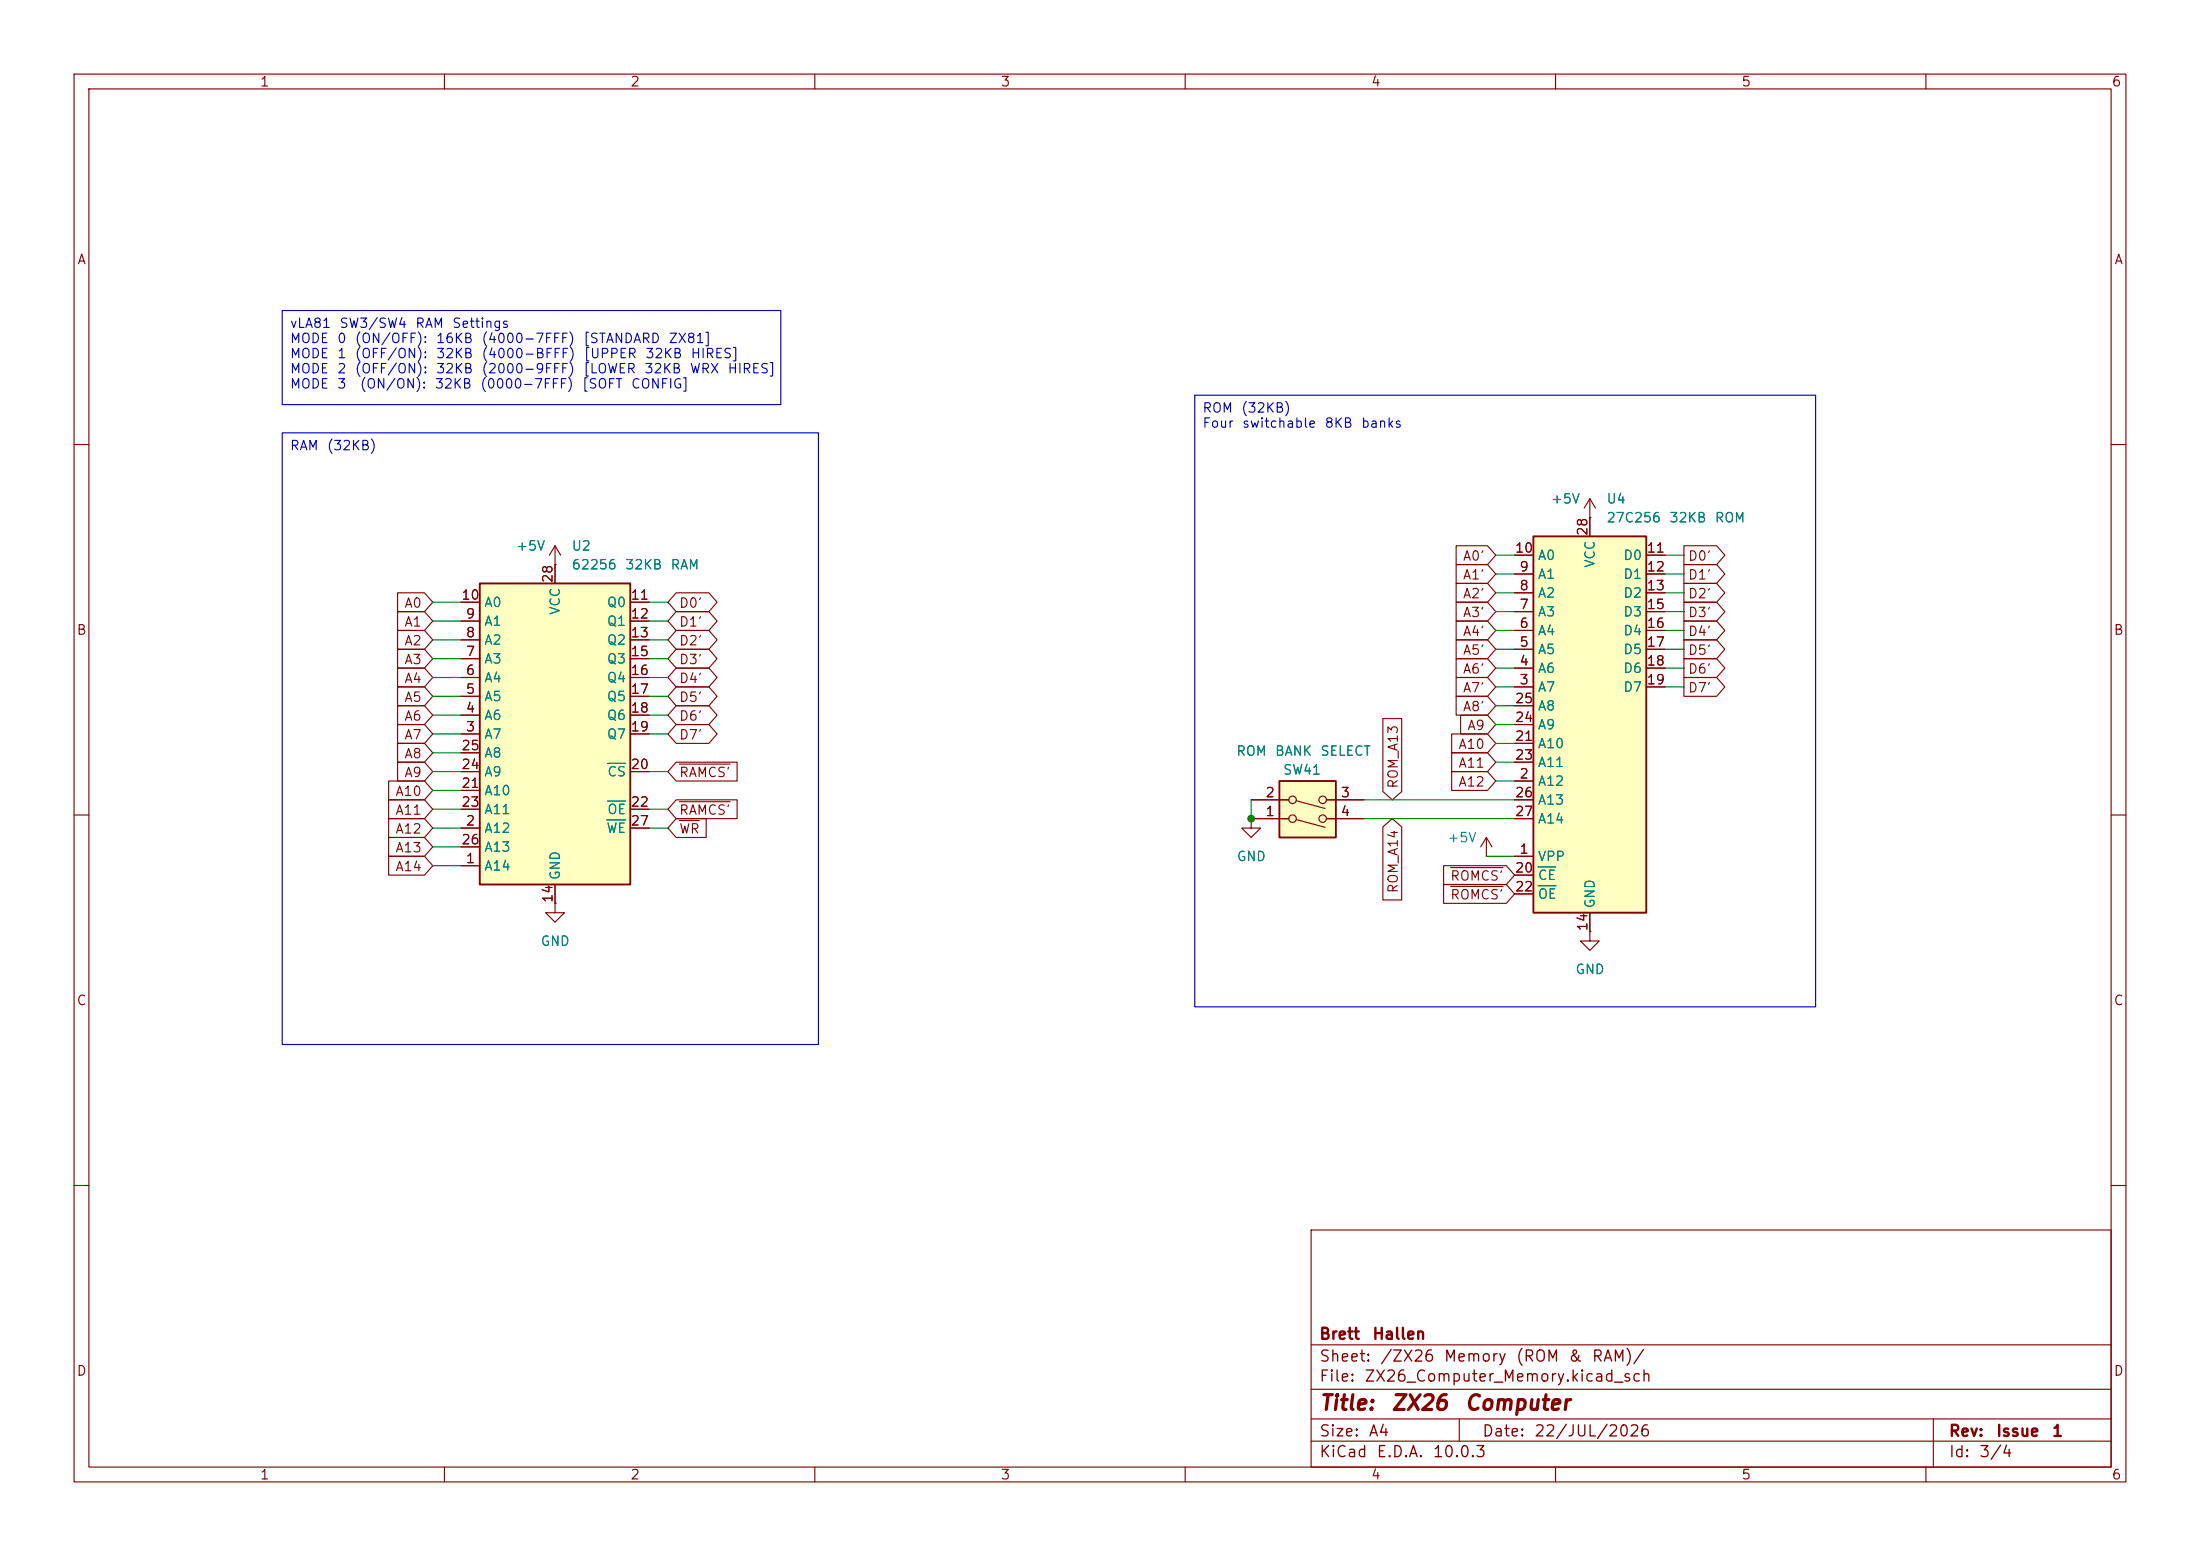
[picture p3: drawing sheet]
(kicad_sch
 (version 20260306)
 (generator "eeschema")
 (generator_version "10.0")
 (paper "A4")
 (title_block
  (title "ZX26 Computer")
  (date "22/JUL/2026")
  (rev "Issue 1")
  (company "Brett Hallen"))
 (lib_symbols
  (symbol "Memory_EPROM:27C256" (exclude_from_sim no) (in_bom yes) (on_board yes)
   (in_pos_files yes)
   (duplicate_pin_numbers_are_jumpers no)
   (property "Reference" "U" (at -7.62 26.67 0) (show_name no) (do_not_autoplace no) (effects (font (size 1.27 1.27))))
   (property "Value" "27C256" (at 2.54 -26.67 0) (show_name no) (do_not_autoplace no) (effects (font (size 1.27 1.27)) (justify left)))
   (property "Footprint" "Package_DIP:DIP-28_W15.24mm" (at 0 0 0) (show_name no) (do_not_autoplace no) (hide yes) (effects (font (size 1.27 1.27))))
   (property "Datasheet" "http://ww1.microchip.com/downloads/en/DeviceDoc/doc0014.pdf" (at 0 0 0) (show_name no) (do_not_autoplace no) (hide yes) (effects (font (size 1.27 1.27))))
   (property "Description" "OTP EPROM 256 KiBit" (at 0 0 0) (show_name no) (do_not_autoplace no) (hide yes) (effects (font (size 1.27 1.27))))
   (symbol "27C256_1_1"
    (rectangle (start -7.62 25.4) (end 7.62 -25.4) (stroke (width 0.254) (type default)) (fill (type background)))
    (pin input line (at -10.16 -17.78 0) (length 2.54) (name "VPP" (effects (font (size 1.27 1.27)))) (number "1" (effects (font (size 1.27 1.27)))))
    (pin input line (at -10.16 -7.62 0) (length 2.54) (name "A12" (effects (font (size 1.27 1.27)))) (number "2" (effects (font (size 1.27 1.27)))))
    (pin input line (at -10.16 5.08 0) (length 2.54) (name "A7" (effects (font (size 1.27 1.27)))) (number "3" (effects (font (size 1.27 1.27)))))
    (pin input line (at -10.16 7.62 0) (length 2.54) (name "A6" (effects (font (size 1.27 1.27)))) (number "4" (effects (font (size 1.27 1.27)))))
    (pin input line (at -10.16 10.16 0) (length 2.54) (name "A5" (effects (font (size 1.27 1.27)))) (number "5" (effects (font (size 1.27 1.27)))))
    (pin input line (at -10.16 12.7 0) (length 2.54) (name "A4" (effects (font (size 1.27 1.27)))) (number "6" (effects (font (size 1.27 1.27)))))
    (pin input line (at -10.16 15.24 0) (length 2.54) (name "A3" (effects (font (size 1.27 1.27)))) (number "7" (effects (font (size 1.27 1.27)))))
    (pin input line (at -10.16 17.78 0) (length 2.54) (name "A2" (effects (font (size 1.27 1.27)))) (number "8" (effects (font (size 1.27 1.27)))))
    (pin input line (at -10.16 20.32 0) (length 2.54) (name "A1" (effects (font (size 1.27 1.27)))) (number "9" (effects (font (size 1.27 1.27)))))
    (pin input line (at -10.16 22.86 0) (length 2.54) (name "A0" (effects (font (size 1.27 1.27)))) (number "10" (effects (font (size 1.27 1.27)))))
    (pin tri_state line (at 10.16 22.86 180) (length 2.54) (name "D0" (effects (font (size 1.27 1.27)))) (number "11" (effects (font (size 1.27 1.27)))))
    (pin tri_state line (at 10.16 20.32 180) (length 2.54) (name "D1" (effects (font (size 1.27 1.27)))) (number "12" (effects (font (size 1.27 1.27)))))
    (pin tri_state line (at 10.16 17.78 180) (length 2.54) (name "D2" (effects (font (size 1.27 1.27)))) (number "13" (effects (font (size 1.27 1.27)))))
    (pin power_in line (at 0 -27.94 90) (length 2.54) (name "GND" (effects (font (size 1.27 1.27)))) (number "14" (effects (font (size 1.27 1.27)))))
    (pin tri_state line (at 10.16 15.24 180) (length 2.54) (name "D3" (effects (font (size 1.27 1.27)))) (number "15" (effects (font (size 1.27 1.27)))))
    (pin tri_state line (at 10.16 12.7 180) (length 2.54) (name "D4" (effects (font (size 1.27 1.27)))) (number "16" (effects (font (size 1.27 1.27)))))
    (pin tri_state line (at 10.16 10.16 180) (length 2.54) (name "D5" (effects (font (size 1.27 1.27)))) (number "17" (effects (font (size 1.27 1.27)))))
    (pin tri_state line (at 10.16 7.62 180) (length 2.54) (name "D6" (effects (font (size 1.27 1.27)))) (number "18" (effects (font (size 1.27 1.27)))))
    (pin tri_state line (at 10.16 5.08 180) (length 2.54) (name "D7" (effects (font (size 1.27 1.27)))) (number "19" (effects (font (size 1.27 1.27)))))
    (pin input line (at -10.16 -20.32 0) (length 2.54) (name "~{CE}" (effects (font (size 1.27 1.27)))) (number "20" (effects (font (size 1.27 1.27)))))
    (pin input line (at -10.16 -2.54 0) (length 2.54) (name "A10" (effects (font (size 1.27 1.27)))) (number "21" (effects (font (size 1.27 1.27)))))
    (pin input line (at -10.16 -22.86 0) (length 2.54) (name "~{OE}" (effects (font (size 1.27 1.27)))) (number "22" (effects (font (size 1.27 1.27)))))
    (pin input line (at -10.16 -5.08 0) (length 2.54) (name "A11" (effects (font (size 1.27 1.27)))) (number "23" (effects (font (size 1.27 1.27)))))
    (pin input line (at -10.16 0 0) (length 2.54) (name "A9" (effects (font (size 1.27 1.27)))) (number "24" (effects (font (size 1.27 1.27)))))
    (pin input line (at -10.16 2.54 0) (length 2.54) (name "A8" (effects (font (size 1.27 1.27)))) (number "25" (effects (font (size 1.27 1.27)))))
    (pin input line (at -10.16 -10.16 0) (length 2.54) (name "A13" (effects (font (size 1.27 1.27)))) (number "26" (effects (font (size 1.27 1.27)))))
    (pin input line (at -10.16 -12.7 0) (length 2.54) (name "A14" (effects (font (size 1.27 1.27)))) (number "27" (effects (font (size 1.27 1.27)))))
    (pin power_in line (at 0 27.94 270) (length 2.54) (name "VCC" (effects (font (size 1.27 1.27)))) (number "28" (effects (font (size 1.27 1.27))))))
   (embedded_fonts no))
  (symbol "Memory_RAM:HM62256BLP" (exclude_from_sim no) (in_bom yes) (on_board yes)
   (in_pos_files yes)
   (duplicate_pin_numbers_are_jumpers no)
   (property "Reference" "U" (at -10.16 20.955 0) (show_name no) (do_not_autoplace no) (effects (font (size 1.27 1.27)) (justify left bottom)))
   (property "Value" "HM62256BLP" (at 2.54 20.955 0) (show_name no) (do_not_autoplace no) (effects (font (size 1.27 1.27)) (justify left bottom)))
   (property "Footprint" "Package_DIP:DIP-28_W15.24mm" (at 0 -2.54 0) (show_name no) (do_not_autoplace no) (hide yes) (effects (font (size 1.27 1.27))))
   (property "Datasheet" "https://web.mit.edu/6.115/www/document/62256.pdf" (at 0 -2.54 0) (show_name no) (do_not_autoplace no) (hide yes) (effects (font (size 1.27 1.27))))
   (property "Description" "32,768-word × 8-bit High Speed CMOS Static RAM, 70ns, DIP-28" (at 0 0 0) (show_name no) (do_not_autoplace no) (hide yes) (effects (font (size 1.27 1.27))))
   (symbol "HM62256BLP_0_0"
    (pin power_in line (at 0 -22.86 90) (length 2.54) (name "GND" (effects (font (size 1.27 1.27)))) (number "14" (effects (font (size 1.27 1.27)))))
    (pin power_in line (at 0 22.86 270) (length 2.54) (name "VCC" (effects (font (size 1.27 1.27)))) (number "28" (effects (font (size 1.27 1.27))))))
   (symbol "HM62256BLP_0_1"
    (rectangle (start -10.16 20.32) (end 10.16 -20.32) (stroke (width 0.254) (type default)) (fill (type background))))
   (symbol "HM62256BLP_1_1"
    (pin input line (at -12.7 -17.78 0) (length 2.54) (name "A14" (effects (font (size 1.27 1.27)))) (number "1" (effects (font (size 1.27 1.27)))))
    (pin input line (at -12.7 -12.7 0) (length 2.54) (name "A12" (effects (font (size 1.27 1.27)))) (number "2" (effects (font (size 1.27 1.27)))))
    (pin input line (at -12.7 0 0) (length 2.54) (name "A7" (effects (font (size 1.27 1.27)))) (number "3" (effects (font (size 1.27 1.27)))))
    (pin input line (at -12.7 2.54 0) (length 2.54) (name "A6" (effects (font (size 1.27 1.27)))) (number "4" (effects (font (size 1.27 1.27)))))
    (pin input line (at -12.7 5.08 0) (length 2.54) (name "A5" (effects (font (size 1.27 1.27)))) (number "5" (effects (font (size 1.27 1.27)))))
    (pin input line (at -12.7 7.62 0) (length 2.54) (name "A4" (effects (font (size 1.27 1.27)))) (number "6" (effects (font (size 1.27 1.27)))))
    (pin input line (at -12.7 10.16 0) (length 2.54) (name "A3" (effects (font (size 1.27 1.27)))) (number "7" (effects (font (size 1.27 1.27)))))
    (pin input line (at -12.7 12.7 0) (length 2.54) (name "A2" (effects (font (size 1.27 1.27)))) (number "8" (effects (font (size 1.27 1.27)))))
    (pin input line (at -12.7 15.24 0) (length 2.54) (name "A1" (effects (font (size 1.27 1.27)))) (number "9" (effects (font (size 1.27 1.27)))))
    (pin input line (at -12.7 17.78 0) (length 2.54) (name "A0" (effects (font (size 1.27 1.27)))) (number "10" (effects (font (size 1.27 1.27)))))
    (pin tri_state line (at 12.7 17.78 180) (length 2.54) (name "Q0" (effects (font (size 1.27 1.27)))) (number "11" (effects (font (size 1.27 1.27)))))
    (pin tri_state line (at 12.7 15.24 180) (length 2.54) (name "Q1" (effects (font (size 1.27 1.27)))) (number "12" (effects (font (size 1.27 1.27)))))
    (pin tri_state line (at 12.7 12.7 180) (length 2.54) (name "Q2" (effects (font (size 1.27 1.27)))) (number "13" (effects (font (size 1.27 1.27)))))
    (pin tri_state line (at 12.7 10.16 180) (length 2.54) (name "Q3" (effects (font (size 1.27 1.27)))) (number "15" (effects (font (size 1.27 1.27)))))
    (pin tri_state line (at 12.7 7.62 180) (length 2.54) (name "Q4" (effects (font (size 1.27 1.27)))) (number "16" (effects (font (size 1.27 1.27)))))
    (pin tri_state line (at 12.7 5.08 180) (length 2.54) (name "Q5" (effects (font (size 1.27 1.27)))) (number "17" (effects (font (size 1.27 1.27)))))
    (pin tri_state line (at 12.7 2.54 180) (length 2.54) (name "Q6" (effects (font (size 1.27 1.27)))) (number "18" (effects (font (size 1.27 1.27)))))
    (pin tri_state line (at 12.7 0 180) (length 2.54) (name "Q7" (effects (font (size 1.27 1.27)))) (number "19" (effects (font (size 1.27 1.27)))))
    (pin input line (at 12.7 -5.08 180) (length 2.54) (name "~{CS}" (effects (font (size 1.27 1.27)))) (number "20" (effects (font (size 1.27 1.27)))))
    (pin input line (at -12.7 -7.62 0) (length 2.54) (name "A10" (effects (font (size 1.27 1.27)))) (number "21" (effects (font (size 1.27 1.27)))))
    (pin input line (at 12.7 -10.16 180) (length 2.54) (name "~{OE}" (effects (font (size 1.27 1.27)))) (number "22" (effects (font (size 1.27 1.27)))))
    (pin input line (at -12.7 -10.16 0) (length 2.54) (name "A11" (effects (font (size 1.27 1.27)))) (number "23" (effects (font (size 1.27 1.27)))))
    (pin input line (at -12.7 -5.08 0) (length 2.54) (name "A9" (effects (font (size 1.27 1.27)))) (number "24" (effects (font (size 1.27 1.27)))))
    (pin input line (at -12.7 -2.54 0) (length 2.54) (name "A8" (effects (font (size 1.27 1.27)))) (number "25" (effects (font (size 1.27 1.27)))))
    (pin input line (at -12.7 -15.24 0) (length 2.54) (name "A13" (effects (font (size 1.27 1.27)))) (number "26" (effects (font (size 1.27 1.27)))))
    (pin input line (at 12.7 -12.7 180) (length 2.54) (name "~{WE}" (effects (font (size 1.27 1.27)))) (number "27" (effects (font (size 1.27 1.27))))))
   (embedded_fonts no))
  (symbol "Switch:SW_DIP_x02"
   (pin_names
    (offset 0) (hide yes)) (exclude_from_sim no) (in_bom yes) (on_board yes)
   (in_pos_files yes)
   (duplicate_pin_numbers_are_jumpers no)
   (property "Reference" "SW" (at 0 6.35 0) (show_name no) (do_not_autoplace no) (effects (font (size 1.27 1.27))))
   (property "Value" "SW_DIP_x02" (at 0 -3.81 0) (show_name no) (do_not_autoplace no) (effects (font (size 1.27 1.27))))
   (property "Footprint" "" (at 0 0 0) (show_name no) (do_not_autoplace no) (hide yes) (effects (font (size 1.27 1.27))))
   (property "Datasheet" "" (at 0 0 0) (show_name no) (do_not_autoplace no) (hide yes) (effects (font (size 1.27 1.27))))
   (property "Description" "2x DIP Switch, Single Pole Single Throw (SPST) switch, small symbol" (at 0 0 0) (show_name no) (do_not_autoplace no) (hide yes) (effects (font (size 1.27 1.27))))
   (symbol "SW_DIP_x02_0_0"
    (circle (center -2.032 2.54) (radius 0.508) (stroke (width 0) (type default)) (fill (type none)))
    (circle (center -2.032 0) (radius 0.508) (stroke (width 0) (type default)) (fill (type none)))
    (polyline (pts (xy -1.524 2.667) (xy 2.3622 3.7084)) (stroke (width 0) (type default)) (fill (type none)))
    (polyline (pts (xy -1.524 0.127) (xy 2.3622 1.1684)) (stroke (width 0) (type default)) (fill (type none)))
    (circle (center 2.032 2.54) (radius 0.508) (stroke (width 0) (type default)) (fill (type none)))
    (circle (center 2.032 0) (radius 0.508) (stroke (width 0) (type default)) (fill (type none))))
   (symbol "SW_DIP_x02_0_1"
    (rectangle (start -3.81 5.08) (end 3.81 -2.54) (stroke (width 0.254) (type default)) (fill (type background))))
   (symbol "SW_DIP_x02_1_1"
    (pin passive line (at -7.62 2.54 0) (length 5.08) (name "" (effects (font (size 1.27 1.27)))) (number "1" (effects (font (size 1.27 1.27)))))
    (pin passive line (at -7.62 0 0) (length 5.08) (name "" (effects (font (size 1.27 1.27)))) (number "2" (effects (font (size 1.27 1.27)))))
    (pin passive line (at 7.62 0 180) (length 5.08) (name "" (effects (font (size 1.27 1.27)))) (number "3" (effects (font (size 1.27 1.27)))))
    (pin passive line (at 7.62 2.54 180) (length 5.08) (name "" (effects (font (size 1.27 1.27)))) (number "4" (effects (font (size 1.27 1.27))))))
   (embedded_fonts no))
  (symbol "power:+5V"
   (power global)
   (pin_numbers (hide yes))
   (pin_names
    (offset 0) (hide yes)) (exclude_from_sim no) (in_bom yes) (on_board yes)
   (in_pos_files yes)
   (duplicate_pin_numbers_are_jumpers no)
   (property "Reference" "#PWR" (at 0 -3.81 0) (show_name no) (do_not_autoplace no) (hide yes) (effects (font (size 1.27 1.27))))
   (property "Value" "+5V" (at 0 3.556 0) (show_name no) (do_not_autoplace no) (effects (font (size 1.27 1.27))))
   (property "Footprint" "" (at 0 0 0) (show_name no) (do_not_autoplace no) (hide yes) (effects (font (size 1.27 1.27))))
   (property "Datasheet" "" (at 0 0 0) (show_name no) (do_not_autoplace no) (hide yes) (effects (font (size 1.27 1.27))))
   (property "Description" "Power symbol creates a global label with name \"+5V\"" (at 0 0 0) (show_name no) (do_not_autoplace no) (hide yes) (effects (font (size 1.27 1.27))))
   (symbol "+5V_0_1"
    (polyline (pts (xy -0.762 1.27) (xy 0 2.54)) (stroke (width 0) (type default)) (fill (type none)))
    (polyline (pts (xy 0 2.54) (xy 0.762 1.27)) (stroke (width 0) (type default)) (fill (type none)))
    (polyline (pts (xy 0 0) (xy 0 2.54)) (stroke (width 0) (type default)) (fill (type none))))
   (symbol "+5V_1_1"
    (pin power_in line (at 0 0 90) (length 0) (name "" (effects (font (size 1.27 1.27)))) (number "1" (effects (font (size 1.27 1.27))))))
   (embedded_fonts no))
  (symbol "power:GND"
   (power global)
   (pin_numbers (hide yes))
   (pin_names
    (offset 0) (hide yes)) (exclude_from_sim no) (in_bom yes) (on_board yes)
   (in_pos_files yes)
   (duplicate_pin_numbers_are_jumpers no)
   (property "Reference" "#PWR" (at 0 -6.35 0) (show_name no) (do_not_autoplace no) (hide yes) (effects (font (size 1.27 1.27))))
   (property "Value" "GND" (at 0 -3.81 0) (show_name no) (do_not_autoplace no) (effects (font (size 1.27 1.27))))
   (property "Footprint" "" (at 0 0 0) (show_name no) (do_not_autoplace no) (hide yes) (effects (font (size 1.27 1.27))))
   (property "Datasheet" "" (at 0 0 0) (show_name no) (do_not_autoplace no) (hide yes) (effects (font (size 1.27 1.27))))
   (property "Description" "Power symbol creates a global label with name \"GND\" , ground" (at 0 0 0) (show_name no) (do_not_autoplace no) (hide yes) (effects (font (size 1.27 1.27))))
   (symbol "GND_0_1"
    (polyline (pts (xy 0 0) (xy 0 -1.27) (xy 1.27 -1.27) (xy 0 -2.54) (xy -1.27 -1.27) (xy 0 -1.27)) (stroke (width 0) (type default)) (fill (type none))))
   (symbol "GND_1_1"
    (pin power_in line (at 0 0 270) (length 0) (name "" (effects (font (size 1.27 1.27)))) (number "1" (effects (font (size 1.27 1.27))))))
   (embedded_fonts no)))
 (text_box "RAM (32KB)"
  (exclude_from_sim no)
  (at 38.1 58.42 0)
  (size 72.39 82.55)
  (margins 0.9525 0.9525 0.9525 0.9525)
  (stroke (width 0) (type solid))
  (fill (type none))
  (effects (font (size 1.27 1.27)) (justify left top)))
 (text_box "ROM (32KB)\nFour switchable 8KB banks"
  (exclude_from_sim no)
  (at 161.29 53.34 0)
  (size 83.82 82.55)
  (margins 0.9525 0.9525 0.9525 0.9525)
  (stroke (width 0) (type solid))
  (fill (type none))
  (effects (font (size 1.27 1.27)) (justify left top)))
 (text_box "vLA81 SW3/SW4 RAM Settings\nMODE 0 (ON/OFF): 16KB (4000-7FFF) [STANDARD ZX81]\nMODE 1 (OFF/ON): 32KB (4000-BFFF) [UPPER 32KB HIRES]\nMODE 2 (OFF/ON): 32KB (2000-9FFF) [LOWER 32KB WRX HIRES]\nMODE 3  (ON/ON): 32KB (0000-7FFF) [SOFT CONFIG]"
  (exclude_from_sim no)
  (at 38.1 41.91 0)
  (size 67.31 12.7)
  (margins 0.9525 0.9525 0.9525 0.9525)
  (stroke (width 0) (type solid))
  (fill (type none))
  (effects (font (size 1.27 1.27)) (justify left top)))
 (junction
  (at 168.91 110.49)
  (diameter 0)
  (color 0 0 0 0))
 (wire
  (pts (xy 58.42 99.06) (xy 62.23 99.06))
  (stroke (width 0) (type default)))
 (wire
  (pts (xy 227.33 85.09) (xy 224.79 85.09))
  (stroke (width 0) (type default)))
 (wire
  (pts (xy 201.93 87.63) (xy 204.47 87.63))
  (stroke (width 0) (type default)))
 (wire
  (pts (xy 90.17 109.22) (xy 87.63 109.22))
  (stroke (width 0) (type default)))
 (wire
  (pts (xy 227.33 92.71) (xy 224.79 92.71))
  (stroke (width 0) (type default)))
 (wire
  (pts (xy 201.93 74.93) (xy 204.47 74.93))
  (stroke (width 0) (type default)))
 (wire
  (pts (xy 201.93 90.17) (xy 204.47 90.17))
  (stroke (width 0) (type default)))
 (wire
  (pts (xy 90.17 99.06) (xy 87.63 99.06))
  (stroke (width 0) (type default)))
 (wire
  (pts (xy 58.42 116.84) (xy 62.23 116.84))
  (stroke (width 0) (type default)))
 (wire
  (pts (xy 90.17 88.9) (xy 87.63 88.9))
  (stroke (width 0) (type default)))
 (wire
  (pts (xy 58.42 96.52) (xy 62.23 96.52))
  (stroke (width 0) (type default)))
 (wire
  (pts (xy 58.42 91.44) (xy 62.23 91.44))
  (stroke (width 0) (type default)))
 (wire
  (pts (xy 58.42 86.36) (xy 62.23 86.36))
  (stroke (width 0) (type default)))
 (wire
  (pts (xy 90.17 104.14) (xy 87.63 104.14))
  (stroke (width 0) (type default)))
 (wire
  (pts (xy 201.93 77.47) (xy 204.47 77.47))
  (stroke (width 0) (type default)))
 (wire
  (pts (xy 227.33 82.55) (xy 224.79 82.55))
  (stroke (width 0) (type default)))
 (wire
  (pts (xy 184.15 107.95) (xy 204.47 107.95))
  (stroke (width 0) (type default)))
 (wire
  (pts (xy 227.33 74.93) (xy 224.79 74.93))
  (stroke (width 0) (type default)))
 (wire
  (pts (xy 90.17 93.98) (xy 87.63 93.98))
  (stroke (width 0) (type default)))
 (wire
  (pts (xy 58.42 93.98) (xy 62.23 93.98))
  (stroke (width 0) (type default)))
 (wire
  (pts (xy 201.93 95.25) (xy 204.47 95.25))
  (stroke (width 0) (type default)))
 (wire
  (pts (xy 90.17 91.44) (xy 87.63 91.44))
  (stroke (width 0) (type default)))
 (wire
  (pts (xy 201.93 102.87) (xy 204.47 102.87))
  (stroke (width 0) (type default)))
 (wire
  (pts (xy 201.93 92.71) (xy 204.47 92.71))
  (stroke (width 0) (type default)))
 (wire
  (pts (xy 201.93 82.55) (xy 204.47 82.55))
  (stroke (width 0) (type default)))
 (wire
  (pts (xy 200.66 115.57) (xy 204.47 115.57))
  (stroke (width 0) (type default)))
 (wire
  (pts (xy 58.42 101.6) (xy 62.23 101.6))
  (stroke (width 0) (type default)))
 (wire
  (pts (xy 58.42 114.3) (xy 62.23 114.3))
  (stroke (width 0) (type default)))
 (wire
  (pts (xy 201.93 100.33) (xy 204.47 100.33))
  (stroke (width 0) (type default)))
 (wire
  (pts (xy 58.42 83.82) (xy 62.23 83.82))
  (stroke (width 0) (type default)))
 (wire
  (pts (xy 58.42 106.68) (xy 62.23 106.68))
  (stroke (width 0) (type default)))
 (wire
  (pts (xy 201.93 97.79) (xy 204.47 97.79))
  (stroke (width 0) (type default)))
 (wire
  (pts (xy 58.42 111.76) (xy 62.23 111.76))
  (stroke (width 0) (type default)))
 (wire
  (pts (xy 184.15 110.49) (xy 204.47 110.49))
  (stroke (width 0) (type default)))
 (wire
  (pts (xy 168.91 107.95) (xy 168.91 110.49))
  (stroke (width 0) (type default)))
 (wire
  (pts (xy 201.93 85.09) (xy 204.47 85.09))
  (stroke (width 0) (type default)))
 (wire
  (pts (xy 201.93 105.41) (xy 204.47 105.41))
  (stroke (width 0) (type default)))
 (wire
  (pts (xy 58.42 109.22) (xy 62.23 109.22))
  (stroke (width 0) (type default)))
 (wire
  (pts (xy 201.93 80.01) (xy 204.47 80.01))
  (stroke (width 0) (type default)))
 (wire
  (pts (xy 90.17 81.28) (xy 87.63 81.28))
  (stroke (width 0) (type default)))
 (wire
  (pts (xy 90.17 83.82) (xy 87.63 83.82))
  (stroke (width 0) (type default)))
 (wire
  (pts (xy 90.17 111.76) (xy 87.63 111.76))
  (stroke (width 0) (type default)))
 (wire
  (pts (xy 58.42 81.28) (xy 62.23 81.28))
  (stroke (width 0) (type default)))
 (wire
  (pts (xy 227.33 90.17) (xy 224.79 90.17))
  (stroke (width 0) (type default)))
 (wire
  (pts (xy 58.42 88.9) (xy 62.23 88.9))
  (stroke (width 0) (type default)))
 (wire
  (pts (xy 227.33 80.01) (xy 224.79 80.01))
  (stroke (width 0) (type default)))
 (wire
  (pts (xy 90.17 86.36) (xy 87.63 86.36))
  (stroke (width 0) (type default)))
 (wire
  (pts (xy 90.17 96.52) (xy 87.63 96.52))
  (stroke (width 0) (type default)))
 (wire
  (pts (xy 227.33 87.63) (xy 224.79 87.63))
  (stroke (width 0) (type default)))
 (wire
  (pts (xy 58.42 104.14) (xy 62.23 104.14))
  (stroke (width 0) (type default)))
 (wire
  (pts (xy 227.33 77.47) (xy 224.79 77.47))
  (stroke (width 0) (type default)))
 (global_label "D0'"
  (shape output)
  (at 227.33 74.93 0)
  (fields_autoplaced yes)
  (effects (font (size 1.27 1.27)) (justify left))
  (property "Intersheetrefs" "${INTERSHEET_REFS}" (at 233.3995 74.93 0) (hide yes) (show_name no) (do_not_autoplace no) (effects (font (size 1.27 1.27)) (justify left))))
 (global_label "D1'"
  (shape bidirectional)
  (at 90.17 83.82 0)
  (fields_autoplaced yes)
  (effects (font (size 1.27 1.27)) (justify left))
  (property "Intersheetrefs" "${INTERSHEET_REFS}" (at 97.3508 83.82 0) (hide yes) (show_name no) (do_not_autoplace no) (effects (font (size 1.27 1.27)) (justify left))))
 (global_label "A12"
  (shape input)
  (at 201.93 105.41 180)
  (fields_autoplaced yes)
  (effects (font (size 1.27 1.27)) (justify right))
  (property "Intersheetrefs" "${INTERSHEET_REFS}" (at 195.4372 105.41 0) (hide yes) (show_name no) (do_not_autoplace no) (effects (font (size 1.27 1.27)) (justify right))))
 (global_label "D6'"
  (shape bidirectional)
  (at 90.17 96.52 0)
  (fields_autoplaced yes)
  (effects (font (size 1.27 1.27)) (justify left))
  (property "Intersheetrefs" "${INTERSHEET_REFS}" (at 97.3508 96.52 0) (hide yes) (show_name no) (do_not_autoplace no) (effects (font (size 1.27 1.27)) (justify left))))
 (global_label "A11"
  (shape input)
  (at 58.42 109.22 180)
  (fields_autoplaced yes)
  (effects (font (size 1.27 1.27)) (justify right))
  (property "Intersheetrefs" "${INTERSHEET_REFS}" (at 51.9272 109.22 0) (hide yes) (show_name no) (do_not_autoplace no) (effects (font (size 1.27 1.27)) (justify right))))
 (global_label "A0'"
  (shape input)
  (at 201.93 74.93 180)
  (fields_autoplaced yes)
  (effects (font (size 1.27 1.27)) (justify right))
  (property "Intersheetrefs" "${INTERSHEET_REFS}" (at 196.0419 74.93 0) (hide yes) (show_name no) (do_not_autoplace no) (effects (font (size 1.27 1.27)) (justify right))))
 (global_label "A4"
  (shape input)
  (at 58.42 91.44 180)
  (fields_autoplaced yes)
  (effects (font (size 1.27 1.27)) (justify right))
  (property "Intersheetrefs" "${INTERSHEET_REFS}" (at 53.1367 91.44 0) (hide yes) (show_name no) (do_not_autoplace no) (effects (font (size 1.27 1.27)) (justify right))))
 (global_label "D7'"
  (shape output)
  (at 227.33 92.71 0)
  (fields_autoplaced yes)
  (effects (font (size 1.27 1.27)) (justify left))
  (property "Intersheetrefs" "${INTERSHEET_REFS}" (at 233.3995 92.71 0) (hide yes) (show_name no) (do_not_autoplace no) (effects (font (size 1.27 1.27)) (justify left))))
 (global_label "D5'"
  (shape bidirectional)
  (at 90.17 93.98 0)
  (fields_autoplaced yes)
  (effects (font (size 1.27 1.27)) (justify left))
  (property "Intersheetrefs" "${INTERSHEET_REFS}" (at 97.3508 93.98 0) (hide yes) (show_name no) (do_not_autoplace no) (effects (font (size 1.27 1.27)) (justify left))))
 (global_label "A4'"
  (shape input)
  (at 201.93 85.09 180)
  (fields_autoplaced yes)
  (effects (font (size 1.27 1.27)) (justify right))
  (property "Intersheetrefs" "${INTERSHEET_REFS}" (at 196.0419 85.09 0) (hide yes) (show_name no) (do_not_autoplace no) (effects (font (size 1.27 1.27)) (justify right))))
 (global_label "A12"
  (shape input)
  (at 58.42 111.76 180)
  (fields_autoplaced yes)
  (effects (font (size 1.27 1.27)) (justify right))
  (property "Intersheetrefs" "${INTERSHEET_REFS}" (at 51.9272 111.76 0) (hide yes) (show_name no) (do_not_autoplace no) (effects (font (size 1.27 1.27)) (justify right))))
 (global_label "ROM_A14"
  (shape input)
  (at 187.96 110.49 270)
  (fields_autoplaced yes)
  (effects (font (size 1.27 1.27)) (justify right))
  (property "Intersheetrefs" "${INTERSHEET_REFS}" (at 187.96 122.0023 90) (hide yes) (show_name no) (do_not_autoplace no) (effects (font (size 1.27 1.27)) (justify right))))
 (global_label "~{RAMCS'}"
  (shape input)
  (at 90.17 109.22 0)
  (fields_autoplaced yes)
  (effects (font (size 1.27 1.27)) (justify left))
  (property "Intersheetrefs" "${INTERSHEET_REFS}" (at 100.0495 109.22 0) (hide yes) (show_name no) (do_not_autoplace no) (effects (font (size 1.27 1.27)) (justify left))))
 (global_label "D4'"
  (shape output)
  (at 227.33 85.09 0)
  (fields_autoplaced yes)
  (effects (font (size 1.27 1.27)) (justify left))
  (property "Intersheetrefs" "${INTERSHEET_REFS}" (at 233.3995 85.09 0) (hide yes) (show_name no) (do_not_autoplace no) (effects (font (size 1.27 1.27)) (justify left))))
 (global_label "~{ROMCS'}"
  (shape input)
  (at 204.47 120.65 180)
  (fields_autoplaced yes)
  (effects (font (size 1.27 1.27)) (justify right))
  (property "Intersheetrefs" "${INTERSHEET_REFS}" (at 194.3486 120.65 0) (hide yes) (show_name no) (do_not_autoplace no) (effects (font (size 1.27 1.27)) (justify right))))
 (global_label "D1'"
  (shape output)
  (at 227.33 77.47 0)
  (fields_autoplaced yes)
  (effects (font (size 1.27 1.27)) (justify left))
  (property "Intersheetrefs" "${INTERSHEET_REFS}" (at 233.3995 77.47 0) (hide yes) (show_name no) (do_not_autoplace no) (effects (font (size 1.27 1.27)) (justify left))))
 (global_label "A3'"
  (shape input)
  (at 201.93 82.55 180)
  (fields_autoplaced yes)
  (effects (font (size 1.27 1.27)) (justify right))
  (property "Intersheetrefs" "${INTERSHEET_REFS}" (at 196.0419 82.55 0) (hide yes) (show_name no) (do_not_autoplace no) (effects (font (size 1.27 1.27)) (justify right))))
 (global_label "D5'"
  (shape output)
  (at 227.33 87.63 0)
  (fields_autoplaced yes)
  (effects (font (size 1.27 1.27)) (justify left))
  (property "Intersheetrefs" "${INTERSHEET_REFS}" (at 233.3995 87.63 0) (hide yes) (show_name no) (do_not_autoplace no) (effects (font (size 1.27 1.27)) (justify left))))
 (global_label "~{RAMCS'}"
  (shape input)
  (at 90.17 104.14 0)
  (fields_autoplaced yes)
  (effects (font (size 1.27 1.27)) (justify left))
  (property "Intersheetrefs" "${INTERSHEET_REFS}" (at 100.0495 104.14 0) (hide yes) (show_name no) (do_not_autoplace no) (effects (font (size 1.27 1.27)) (justify left))))
 (global_label "A10"
  (shape input)
  (at 201.93 100.33 180)
  (fields_autoplaced yes)
  (effects (font (size 1.27 1.27)) (justify right))
  (property "Intersheetrefs" "${INTERSHEET_REFS}" (at 195.4372 100.33 0) (hide yes) (show_name no) (do_not_autoplace no) (effects (font (size 1.27 1.27)) (justify right))))
 (global_label "A14"
  (shape input)
  (at 58.42 116.84 180)
  (fields_autoplaced yes)
  (effects (font (size 1.27 1.27)) (justify right))
  (property "Intersheetrefs" "${INTERSHEET_REFS}" (at 51.9272 116.84 0) (hide yes) (show_name no) (do_not_autoplace no) (effects (font (size 1.27 1.27)) (justify right))))
 (global_label "D6'"
  (shape output)
  (at 227.33 90.17 0)
  (fields_autoplaced yes)
  (effects (font (size 1.27 1.27)) (justify left))
  (property "Intersheetrefs" "${INTERSHEET_REFS}" (at 233.3995 90.17 0) (hide yes) (show_name no) (do_not_autoplace no) (effects (font (size 1.27 1.27)) (justify left))))
 (global_label "~{WR}"
  (shape input)
  (at 90.17 111.76 0)
  (fields_autoplaced yes)
  (effects (font (size 1.27 1.27)) (justify left))
  (property "Intersheetrefs" "${INTERSHEET_REFS}" (at 95.8766 111.76 0) (hide yes) (show_name no) (do_not_autoplace no) (effects (font (size 1.27 1.27)) (justify left))))
 (global_label "D0'"
  (shape bidirectional)
  (at 90.17 81.28 0)
  (fields_autoplaced yes)
  (effects (font (size 1.27 1.27)) (justify left))
  (property "Intersheetrefs" "${INTERSHEET_REFS}" (at 97.3508 81.28 0) (hide yes) (show_name no) (do_not_autoplace no) (effects (font (size 1.27 1.27)) (justify left))))
 (global_label "A2"
  (shape input)
  (at 58.42 86.36 180)
  (fields_autoplaced yes)
  (effects (font (size 1.27 1.27)) (justify right))
  (property "Intersheetrefs" "${INTERSHEET_REFS}" (at 53.1367 86.36 0) (hide yes) (show_name no) (do_not_autoplace no) (effects (font (size 1.27 1.27)) (justify right))))
 (global_label "A9"
  (shape input)
  (at 201.93 97.79 180)
  (fields_autoplaced yes)
  (effects (font (size 1.27 1.27)) (justify right))
  (property "Intersheetrefs" "${INTERSHEET_REFS}" (at 196.6467 97.79 0) (hide yes) (show_name no) (do_not_autoplace no) (effects (font (size 1.27 1.27)) (justify right))))
 (global_label "A5"
  (shape input)
  (at 58.42 93.98 180)
  (fields_autoplaced yes)
  (effects (font (size 1.27 1.27)) (justify right))
  (property "Intersheetrefs" "${INTERSHEET_REFS}" (at 53.1367 93.98 0) (hide yes) (show_name no) (do_not_autoplace no) (effects (font (size 1.27 1.27)) (justify right))))
 (global_label "A5'"
  (shape input)
  (at 201.93 87.63 180)
  (fields_autoplaced yes)
  (effects (font (size 1.27 1.27)) (justify right))
  (property "Intersheetrefs" "${INTERSHEET_REFS}" (at 196.0419 87.63 0) (hide yes) (show_name no) (do_not_autoplace no) (effects (font (size 1.27 1.27)) (justify right))))
 (global_label "~{ROMCS'}"
  (shape input)
  (at 204.47 118.11 180)
  (fields_autoplaced yes)
  (effects (font (size 1.27 1.27)) (justify right))
  (property "Intersheetrefs" "${INTERSHEET_REFS}" (at 194.3486 118.11 0) (hide yes) (show_name no) (do_not_autoplace no) (effects (font (size 1.27 1.27)) (justify right))))
 (global_label "D2'"
  (shape output)
  (at 227.33 80.01 0)
  (fields_autoplaced yes)
  (effects (font (size 1.27 1.27)) (justify left))
  (property "Intersheetrefs" "${INTERSHEET_REFS}" (at 233.3995 80.01 0) (hide yes) (show_name no) (do_not_autoplace no) (effects (font (size 1.27 1.27)) (justify left))))
 (global_label "A9"
  (shape input)
  (at 58.42 104.14 180)
  (fields_autoplaced yes)
  (effects (font (size 1.27 1.27)) (justify right))
  (property "Intersheetrefs" "${INTERSHEET_REFS}" (at 53.1367 104.14 0) (hide yes) (show_name no) (do_not_autoplace no) (effects (font (size 1.27 1.27)) (justify right))))
 (global_label "D3'"
  (shape bidirectional)
  (at 90.17 88.9 0)
  (fields_autoplaced yes)
  (effects (font (size 1.27 1.27)) (justify left))
  (property "Intersheetrefs" "${INTERSHEET_REFS}" (at 97.3508 88.9 0) (hide yes) (show_name no) (do_not_autoplace no) (effects (font (size 1.27 1.27)) (justify left))))
 (global_label "A1"
  (shape input)
  (at 58.42 83.82 180)
  (fields_autoplaced yes)
  (effects (font (size 1.27 1.27)) (justify right))
  (property "Intersheetrefs" "${INTERSHEET_REFS}" (at 53.1367 83.82 0) (hide yes) (show_name no) (do_not_autoplace no) (effects (font (size 1.27 1.27)) (justify right))))
 (global_label "A3"
  (shape input)
  (at 58.42 88.9 180)
  (fields_autoplaced yes)
  (effects (font (size 1.27 1.27)) (justify right))
  (property "Intersheetrefs" "${INTERSHEET_REFS}" (at 53.1367 88.9 0) (hide yes) (show_name no) (do_not_autoplace no) (effects (font (size 1.27 1.27)) (justify right))))
 (global_label "A11"
  (shape input)
  (at 201.93 102.87 180)
  (fields_autoplaced yes)
  (effects (font (size 1.27 1.27)) (justify right))
  (property "Intersheetrefs" "${INTERSHEET_REFS}" (at 195.4372 102.87 0) (hide yes) (show_name no) (do_not_autoplace no) (effects (font (size 1.27 1.27)) (justify right))))
 (global_label "A7"
  (shape input)
  (at 58.42 99.06 180)
  (fields_autoplaced yes)
  (effects (font (size 1.27 1.27)) (justify right))
  (property "Intersheetrefs" "${INTERSHEET_REFS}" (at 53.1367 99.06 0) (hide yes) (show_name no) (do_not_autoplace no) (effects (font (size 1.27 1.27)) (justify right))))
 (global_label "A1'"
  (shape input)
  (at 201.93 77.47 180)
  (fields_autoplaced yes)
  (effects (font (size 1.27 1.27)) (justify right))
  (property "Intersheetrefs" "${INTERSHEET_REFS}" (at 196.0419 77.47 0) (hide yes) (show_name no) (do_not_autoplace no) (effects (font (size 1.27 1.27)) (justify right))))
 (global_label "D4'"
  (shape bidirectional)
  (at 90.17 91.44 0)
  (fields_autoplaced yes)
  (effects (font (size 1.27 1.27)) (justify left))
  (property "Intersheetrefs" "${INTERSHEET_REFS}" (at 97.3508 91.44 0) (hide yes) (show_name no) (do_not_autoplace no) (effects (font (size 1.27 1.27)) (justify left))))
 (global_label "A8"
  (shape input)
  (at 58.42 101.6 180)
  (fields_autoplaced yes)
  (effects (font (size 1.27 1.27)) (justify right))
  (property "Intersheetrefs" "${INTERSHEET_REFS}" (at 53.1367 101.6 0) (hide yes) (show_name no) (do_not_autoplace no) (effects (font (size 1.27 1.27)) (justify right))))
 (global_label "D7'"
  (shape bidirectional)
  (at 90.17 99.06 0)
  (fields_autoplaced yes)
  (effects (font (size 1.27 1.27)) (justify left))
  (property "Intersheetrefs" "${INTERSHEET_REFS}" (at 97.3508 99.06 0) (hide yes) (show_name no) (do_not_autoplace no) (effects (font (size 1.27 1.27)) (justify left))))
 (global_label "A0"
  (shape input)
  (at 58.42 81.28 180)
  (fields_autoplaced yes)
  (effects (font (size 1.27 1.27)) (justify right))
  (property "Intersheetrefs" "${INTERSHEET_REFS}" (at 53.1367 81.28 0) (hide yes) (show_name no) (do_not_autoplace no) (effects (font (size 1.27 1.27)) (justify right))))
 (global_label "A10"
  (shape input)
  (at 58.42 106.68 180)
  (fields_autoplaced yes)
  (effects (font (size 1.27 1.27)) (justify right))
  (property "Intersheetrefs" "${INTERSHEET_REFS}" (at 51.9272 106.68 0) (hide yes) (show_name no) (do_not_autoplace no) (effects (font (size 1.27 1.27)) (justify right))))
 (global_label "D2'"
  (shape bidirectional)
  (at 90.17 86.36 0)
  (fields_autoplaced yes)
  (effects (font (size 1.27 1.27)) (justify left))
  (property "Intersheetrefs" "${INTERSHEET_REFS}" (at 97.3508 86.36 0) (hide yes) (show_name no) (do_not_autoplace no) (effects (font (size 1.27 1.27)) (justify left))))
 (global_label "A7'"
  (shape input)
  (at 201.93 92.71 180)
  (fields_autoplaced yes)
  (effects (font (size 1.27 1.27)) (justify right))
  (property "Intersheetrefs" "${INTERSHEET_REFS}" (at 196.0419 92.71 0) (hide yes) (show_name no) (do_not_autoplace no) (effects (font (size 1.27 1.27)) (justify right))))
 (global_label "A13"
  (shape input)
  (at 58.42 114.3 180)
  (fields_autoplaced yes)
  (effects (font (size 1.27 1.27)) (justify right))
  (property "Intersheetrefs" "${INTERSHEET_REFS}" (at 51.9272 114.3 0) (hide yes) (show_name no) (do_not_autoplace no) (effects (font (size 1.27 1.27)) (justify right))))
 (global_label "A2'"
  (shape input)
  (at 201.93 80.01 180)
  (fields_autoplaced yes)
  (effects (font (size 1.27 1.27)) (justify right))
  (property "Intersheetrefs" "${INTERSHEET_REFS}" (at 196.0419 80.01 0) (hide yes) (show_name no) (do_not_autoplace no) (effects (font (size 1.27 1.27)) (justify right))))
 (global_label "A8'"
  (shape input)
  (at 201.93 95.25 180)
  (fields_autoplaced yes)
  (effects (font (size 1.27 1.27)) (justify right))
  (property "Intersheetrefs" "${INTERSHEET_REFS}" (at 196.0419 95.25 0) (hide yes) (show_name no) (do_not_autoplace no) (effects (font (size 1.27 1.27)) (justify right))))
 (global_label "ROM_A13"
  (shape input)
  (at 187.96 107.95 90)
  (fields_autoplaced yes)
  (effects (font (size 1.27 1.27)) (justify left))
  (property "Intersheetrefs" "${INTERSHEET_REFS}" (at 187.96 96.4377 90) (hide yes) (show_name no) (do_not_autoplace no) (effects (font (size 1.27 1.27)) (justify left))))
 (global_label "A6'"
  (shape input)
  (at 201.93 90.17 180)
  (fields_autoplaced yes)
  (effects (font (size 1.27 1.27)) (justify right))
  (property "Intersheetrefs" "${INTERSHEET_REFS}" (at 196.0419 90.17 0) (hide yes) (show_name no) (do_not_autoplace no) (effects (font (size 1.27 1.27)) (justify right))))
 (global_label "D3'"
  (shape output)
  (at 227.33 82.55 0)
  (fields_autoplaced yes)
  (effects (font (size 1.27 1.27)) (justify left))
  (property "Intersheetrefs" "${INTERSHEET_REFS}" (at 233.3995 82.55 0) (hide yes) (show_name no) (do_not_autoplace no) (effects (font (size 1.27 1.27)) (justify left))))
 (global_label "A6"
  (shape input)
  (at 58.42 96.52 180)
  (fields_autoplaced yes)
  (effects (font (size 1.27 1.27)) (justify right))
  (property "Intersheetrefs" "${INTERSHEET_REFS}" (at 53.1367 96.52 0) (hide yes) (show_name no) (do_not_autoplace no) (effects (font (size 1.27 1.27)) (justify right))))
 (symbol
  (lib_id "power:+5V")
  (at 214.63 69.85 0)
  (unit 1)
  (body_style 1)
  (exclude_from_sim no)
  (in_bom yes)
  (on_board yes)
  (in_pos_files yes)
  (dnp no)
  (property "Reference" "#PWR013" (at 214.63 73.66 0) (hide yes) (show_name no) (do_not_autoplace no) (effects (font (size 1.27 1.27))))
  (property "Value" "+5V" (at 211.328 67.31 0) (show_name no) (do_not_autoplace no) (effects (font (size 1.27 1.27))))
  (property "Footprint" "" (at 214.63 69.85 0) (hide yes) (show_name no) (do_not_autoplace no) (effects (font (size 1.27 1.27))))
  (property "Datasheet" "" (at 214.63 69.85 0) (hide yes) (show_name no) (do_not_autoplace no) (effects (font (size 1.27 1.27))))
  (property "Description" "Power symbol creates a global label with name \"+5V\"" (at 214.63 69.85 0) (hide yes) (show_name no) (do_not_autoplace no) (effects (font (size 1.27 1.27))))
  (pin "1"))
 (symbol
  (lib_id "power:GND")
  (at 168.91 110.49 0)
  (unit 1)
  (body_style 1)
  (exclude_from_sim no)
  (in_bom yes)
  (on_board yes)
  (in_pos_files yes)
  (dnp no)
  (fields_autoplaced yes)
  (property "Reference" "#PWR05" (at 168.91 116.84 0) (hide yes) (show_name no) (do_not_autoplace no) (effects (font (size 1.27 1.27))))
  (property "Value" "GND" (at 168.91 115.57 0) (show_name no) (do_not_autoplace no) (effects (font (size 1.27 1.27))))
  (property "Footprint" "" (at 168.91 110.49 0) (hide yes) (show_name no) (do_not_autoplace no) (effects (font (size 1.27 1.27))))
  (property "Datasheet" "" (at 168.91 110.49 0) (hide yes) (show_name no) (do_not_autoplace no) (effects (font (size 1.27 1.27))))
  (property "Description" "Power symbol creates a global label with name \"GND\" , ground" (at 168.91 110.49 0) (hide yes) (show_name no) (do_not_autoplace no) (effects (font (size 1.27 1.27))))
  (pin "1"))
 (symbol
  (lib_id "Memory_EPROM:27C256")
  (at 214.63 97.79 0)
  (unit 1)
  (body_style 1)
  (exclude_from_sim no)
  (in_bom yes)
  (on_board yes)
  (in_pos_files yes)
  (dnp no)
  (fields_autoplaced yes)
  (property "Reference" "U4" (at 216.7733 67.31 0) (show_name no) (do_not_autoplace no) (effects (font (size 1.27 1.27)) (justify left)))
  (property "Value" "27C256 32KB ROM" (at 216.7733 69.85 0) (show_name no) (do_not_autoplace no) (effects (font (size 1.27 1.27)) (justify left)))
  (property "Footprint" "Package_DIP:DIP-28_W15.24mm" (at 214.63 97.79 0) (hide yes) (show_name no) (do_not_autoplace no) (effects (font (size 1.27 1.27))))
  (property "Datasheet" "http://ww1.microchip.com/downloads/en/DeviceDoc/doc0014.pdf" (at 214.63 97.79 0) (hide yes) (show_name no) (do_not_autoplace no) (effects (font (size 1.27 1.27))))
  (property "Description" "OTP EPROM 256 KiBit" (at 214.63 97.79 0) (hide yes) (show_name no) (do_not_autoplace no) (effects (font (size 1.27 1.27))))
  (pin "26")
  (pin "27")
  (pin "25")
  (pin "15")
  (pin "23")
  (pin "20")
  (pin "19")
  (pin "21")
  (pin "16")
  (pin "17")
  (pin "22")
  (pin "24")
  (pin "14")
  (pin "18")
  (pin "28")
  (pin "4")
  (pin "11")
  (pin "6")
  (pin "9")
  (pin "8")
  (pin "7")
  (pin "5")
  (pin "13")
  (pin "12")
  (pin "10")
  (pin "1")
  (pin "3")
  (pin "2"))
 (symbol
  (lib_id "Switch:SW_DIP_x02")
  (at 176.53 107.95 0)
  (mirror x)
  (unit 1)
  (body_style 1)
  (exclude_from_sim no)
  (in_bom yes)
  (on_board yes)
  (in_pos_files yes)
  (dnp no)
  (property "Reference" "SW41" (at 175.768 103.886 0) (show_name no) (do_not_autoplace no) (effects (font (size 1.27 1.27))))
  (property "Value" "ROM BANK SELECT" (at 175.768 101.346 0) (show_name no) (do_not_autoplace no) (effects (font (size 1.27 1.27))))
  (property "Footprint" "Button_Switch_THT:SW_DIP_SPSTx02_Slide_9.78x7.26mm_W7.62mm_P2.54mm" (at 176.53 107.95 0) (hide yes) (show_name no) (do_not_autoplace no) (effects (font (size 1.27 1.27))))
  (property "Datasheet" "" (at 176.53 107.95 0) (hide yes) (show_name no) (do_not_autoplace no) (effects (font (size 1.27 1.27))))
  (property "Description" "2x DIP Switch, Single Pole Single Throw (SPST) switch, small symbol" (at 176.53 107.95 0) (hide yes) (show_name no) (do_not_autoplace no) (effects (font (size 1.27 1.27))))
  (pin "1")
  (pin "2")
  (pin "4")
  (pin "3"))
 (symbol
  (lib_id "Memory_RAM:HM62256BLP")
  (at 74.93 99.06 0)
  (unit 1)
  (body_style 1)
  (exclude_from_sim no)
  (in_bom yes)
  (on_board yes)
  (in_pos_files yes)
  (dnp no)
  (fields_autoplaced yes)
  (property "Reference" "U2" (at 77.0733 73.66 0) (show_name no) (do_not_autoplace no) (effects (font (size 1.27 1.27)) (justify left)))
  (property "Value" "62256 32KB RAM" (at 77.0733 76.2 0) (show_name no) (do_not_autoplace no) (effects (font (size 1.27 1.27)) (justify left)))
  (property "Footprint" "Package_DIP:DIP-28_W15.24mm" (at 74.93 101.6 0) (hide yes) (show_name no) (do_not_autoplace no) (effects (font (size 1.27 1.27))))
  (property "Datasheet" "https://web.mit.edu/6.115/www/document/62256.pdf" (at 74.93 101.6 0) (hide yes) (show_name no) (do_not_autoplace no) (effects (font (size 1.27 1.27))))
  (property "Description" "32,768-word × 8-bit High Speed CMOS Static RAM, 70ns, DIP-28" (at 74.93 99.06 0) (hide yes) (show_name no) (do_not_autoplace no) (effects (font (size 1.27 1.27))))
  (pin "28")
  (pin "1")
  (pin "10")
  (pin "3")
  (pin "17")
  (pin "4")
  (pin "5")
  (pin "15")
  (pin "6")
  (pin "16")
  (pin "11")
  (pin "13")
  (pin "2")
  (pin "8")
  (pin "9")
  (pin "7")
  (pin "12")
  (pin "14")
  (pin "24")
  (pin "18")
  (pin "21")
  (pin "23")
  (pin "25")
  (pin "19")
  (pin "22")
  (pin "20")
  (pin "27")
  (pin "26"))
 (symbol
  (lib_id "power:GND")
  (at 214.63 125.73 0)
  (unit 1)
  (body_style 1)
  (exclude_from_sim no)
  (in_bom yes)
  (on_board yes)
  (in_pos_files yes)
  (dnp no)
  (fields_autoplaced yes)
  (property "Reference" "#PWR04" (at 214.63 132.08 0) (hide yes) (show_name no) (do_not_autoplace no) (effects (font (size 1.27 1.27))))
  (property "Value" "GND" (at 214.63 130.81 0) (show_name no) (do_not_autoplace no) (effects (font (size 1.27 1.27))))
  (property "Footprint" "" (at 214.63 125.73 0) (hide yes) (show_name no) (do_not_autoplace no) (effects (font (size 1.27 1.27))))
  (property "Datasheet" "" (at 214.63 125.73 0) (hide yes) (show_name no) (do_not_autoplace no) (effects (font (size 1.27 1.27))))
  (property "Description" "Power symbol creates a global label with name \"GND\" , ground" (at 214.63 125.73 0) (hide yes) (show_name no) (do_not_autoplace no) (effects (font (size 1.27 1.27))))
  (pin "1"))
 (symbol
  (lib_id "power:+5V")
  (at 74.93 76.2 0)
  (unit 1)
  (body_style 1)
  (exclude_from_sim no)
  (in_bom yes)
  (on_board yes)
  (in_pos_files yes)
  (dnp no)
  (property "Reference" "#PWR019" (at 74.93 80.01 0) (hide yes) (show_name no) (do_not_autoplace no) (effects (font (size 1.27 1.27))))
  (property "Value" "+5V" (at 71.628 73.66 0) (show_name no) (do_not_autoplace no) (effects (font (size 1.27 1.27))))
  (property "Footprint" "" (at 74.93 76.2 0) (hide yes) (show_name no) (do_not_autoplace no) (effects (font (size 1.27 1.27))))
  (property "Datasheet" "" (at 74.93 76.2 0) (hide yes) (show_name no) (do_not_autoplace no) (effects (font (size 1.27 1.27))))
  (property "Description" "Power symbol creates a global label with name \"+5V\"" (at 74.93 76.2 0) (hide yes) (show_name no) (do_not_autoplace no) (effects (font (size 1.27 1.27))))
  (pin "1"))
 (symbol
  (lib_id "power:GND")
  (at 74.93 121.92 0)
  (unit 1)
  (body_style 1)
  (exclude_from_sim no)
  (in_bom yes)
  (on_board yes)
  (in_pos_files yes)
  (dnp no)
  (fields_autoplaced yes)
  (property "Reference" "#PWR012" (at 74.93 128.27 0) (hide yes) (show_name no) (do_not_autoplace no) (effects (font (size 1.27 1.27))))
  (property "Value" "GND" (at 74.93 127 0) (show_name no) (do_not_autoplace no) (effects (font (size 1.27 1.27))))
  (property "Footprint" "" (at 74.93 121.92 0) (hide yes) (show_name no) (do_not_autoplace no) (effects (font (size 1.27 1.27))))
  (property "Datasheet" "" (at 74.93 121.92 0) (hide yes) (show_name no) (do_not_autoplace no) (effects (font (size 1.27 1.27))))
  (property "Description" "Power symbol creates a global label with name \"GND\" , ground" (at 74.93 121.92 0) (hide yes) (show_name no) (do_not_autoplace no) (effects (font (size 1.27 1.27))))
  (pin "1"))
 (symbol
  (lib_id "power:+5V")
  (at 200.66 115.57 0)
  (unit 1)
  (body_style 1)
  (exclude_from_sim no)
  (in_bom yes)
  (on_board yes)
  (in_pos_files yes)
  (dnp no)
  (property "Reference" "#PWR06" (at 200.66 119.38 0) (hide yes) (show_name no) (do_not_autoplace no) (effects (font (size 1.27 1.27))))
  (property "Value" "+5V" (at 197.358 113.03 0) (show_name no) (do_not_autoplace no) (effects (font (size 1.27 1.27))))
  (property "Footprint" "" (at 200.66 115.57 0) (hide yes) (show_name no) (do_not_autoplace no) (effects (font (size 1.27 1.27))))
  (property "Datasheet" "" (at 200.66 115.57 0) (hide yes) (show_name no) (do_not_autoplace no) (effects (font (size 1.27 1.27))))
  (property "Description" "Power symbol creates a global label with name \"+5V\"" (at 200.66 115.57 0) (hide yes) (show_name no) (do_not_autoplace no) (effects (font (size 1.27 1.27))))
  (pin "1")))
